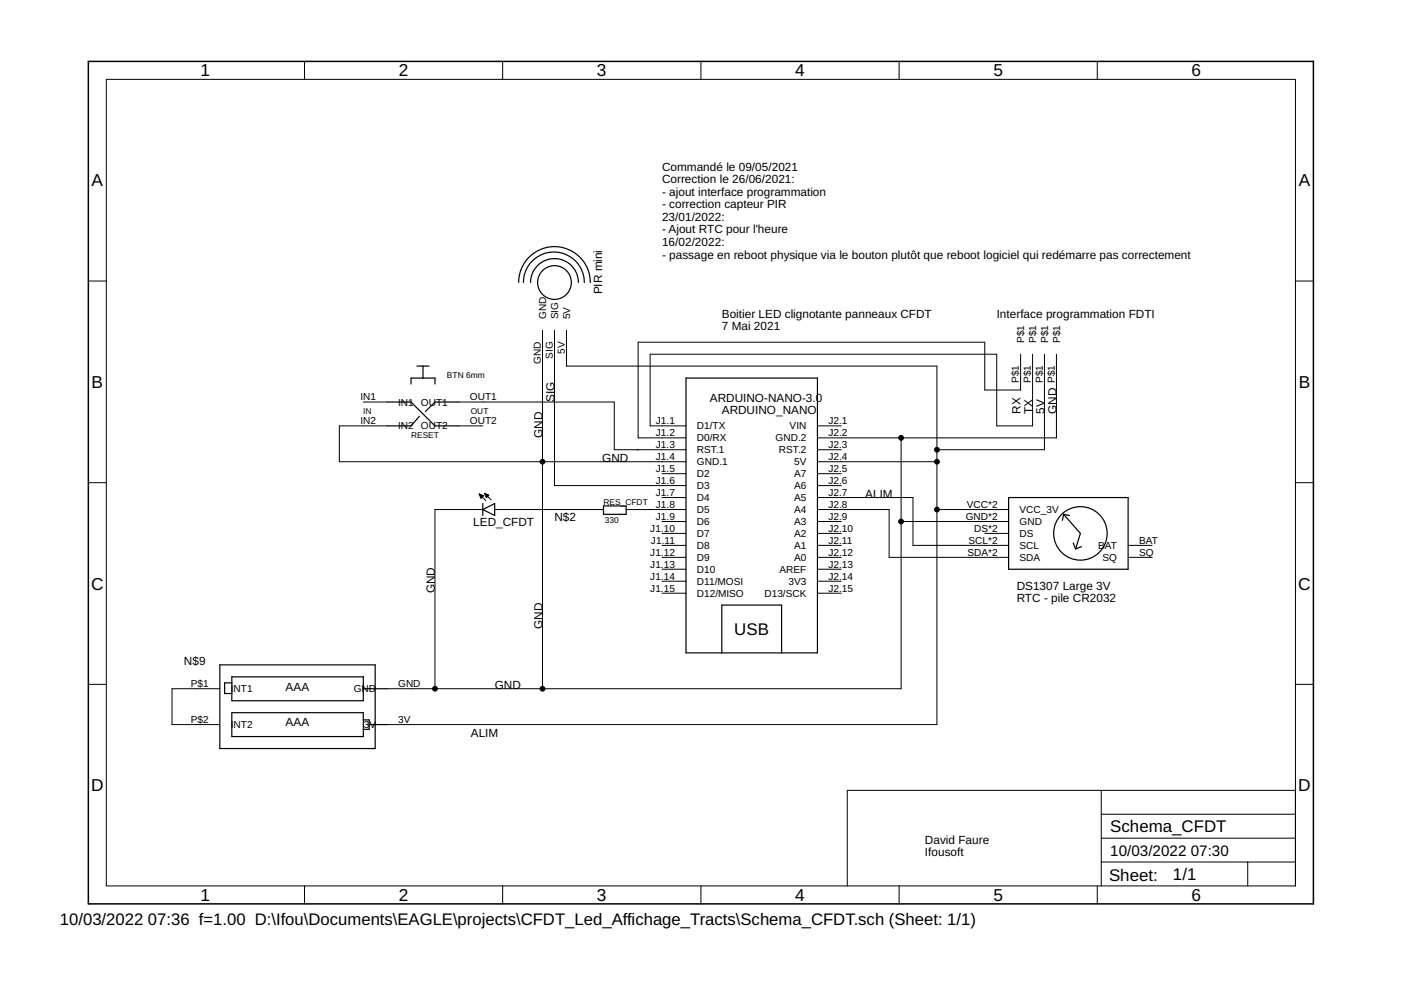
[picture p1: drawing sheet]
<svg xmlns="http://www.w3.org/2000/svg" width="297mm" height="210mm" viewBox="0 0 297 210" stroke-linecap="round" stroke-linejoin="round" font-family="sans-serif">
<g fill="none" stroke="#000" stroke-width=".21">
<path d="M22.5 16.8h252.2v171h-252.2zM64.6 13v3.8M106.6 13v3.8M148.6 13v3.8M190.6 13v3.8M232.6 13v3.8M18.7 59.6h3.8M274.7 59.6h3.8M115 70v76M117.6 70v33h27.8M120.1 70v7.6h78.5v76h-116.5M216.4 75.1v7.6h-7.6v-10.1h-73.5v20.2h10.1"/>
<path d="M218.9 75.1v15.2h-7.6v-15.2h-73.5v15.2h7.6M221.4 75.1v20.3h-22.8M224 75.1v17.7h-50.7M77 85.2h5.1M82.1 90.3h-10.2v7.6h73.5M97.3 90.3h5.1M97.3 85.2h32.9v10.2h15.2M173.3 90.3h5.1M173.3 95.4h5.1M173.3 97.9h25.3M191.1 92.8v53.2h-109M18.7 102.3h3.8"/>
<path d="M101.6 104.7l1.4 1.4M101.6 104.7l.9 .4-.5 .5zM101.6 104.8h.3M101.7 105h.4M101.7 105.1h.7M101.8 105.2h.6M101.9 105.3h.4M101.9 105.5h.3M102 105.6h.1M102.4 108h-10.2v38M102.7 104.6l1.4 1.4M102.7 104.6l.9 .4-.5 .5z"/>
<path d="M102.8 104.7h.2M102.8 104.8h.5M102.9 105h.7M102.9 105.1h.6M103 105.2h.4M103 105.3h.3M103.1 105.5h.1M104.9 108h23.1M132.8 108h12.6M140.4 100.4h5M140.4 105.5h5M140.4 110.6h5"/>
<path d="M140.4 113.1h5M140.4 115.6h5M140.4 118.2h5M173.3 100.4h5.1M173.3 103h5.1M173.3 105.5h20.3v10.1h20.2M173.3 108h15.2v10.2h25.3M173.3 110.6h5.1M173.3 113.1h5.1M173.3 115.6h5.1M173.3 118.2h5.1M191.1 110.6h22.7"/>
<path d="M198.6 108h15.2M208.8 113.1h5M239.2 115.6h5.1M239.2 118.2h5.1M274.7 102.3h3.8M140.4 120.7h5M140.4 123.2h5M140.4 125.8h5M173.3 120.7h5.1M173.3 123.2h5.1M173.3 125.8h5.1M18.7 145.1h3.8"/>
<path d="M46.6 146h-10.1v7.6h10.1M274.7 145.1h3.8M233.5 167.6v20.2M233.5 177.7h41.2M233.5 172.6h41.2M274.7 167.6h-95.1v20.2M64.6 187.8v3.8M106.6 187.8v3.8M148.6 187.8v3.8M190.6 187.8v3.8M232.6 187.8v3.8M233.5 182.8h41.2"/>
<path d="M264.5 182.8v5"/>
</g>
<g fill="none" stroke="#000" stroke-width=".25">
<path d="M110 59.9a7.6 7.6 0 0 1 7.6-7.6 7.6 7.6 0 0 1 7.6 7.6M111 59.9a6.5 6.5 0 0 1 6.4-6.5 6.5 6.5 0 0 1 6.5 6.5M112.5 59.9a5.1 5.1 0 0 1 5.1-5.1 5.1 5.1 0 0 1 5 5.1M88.4 77.6h2.6M89.7 77.6v2.6M82.1 85.2h5l5.1 5.1h5.1M87.1 81.4v-1.2h5.1v1.2M88.9 88.3l-1.8 2h-5M97.3 85.2h-5.1l-2 2M145.4 80.2h27.9v58.2h-27.9zM102.4 108l2.5-1.2v2.5zM102.4 106.8v2.5"/>
<path d="M128 107.3h4.8v1.8h-4.8zM213.8 105.5h25.4v15.2h-25.4zM225.5 109.1l3.6 4-1.1 3.3M225.5 109.1l-.2 1.2M225.5 109.1l1.3 .2M227.5 115.1l.5 1.3M229.3 115.9l-1.3 .5M153 138.4v-10.1h12.7v10.1M46.6 141h32.9v17.7h-32.9zM49.1 143.5h27.9v5.1h-27.9zM49.1 151.1h27.9v5.1h-27.9zM49.1 144.8h-1.5v2.2h1.5"/>
<path d="M77 152.6h1.3v2h-1.3M77 146h5.1M78.3 153.6h3.8"/>
<circle cx="117.6" cy="59.9" r="3.6"/>
<circle cx="229.1" cy="113.1" r="5.7"/>
</g>
<path d="M18.7 13h259.8v178.6h-259.8z" fill="none" stroke="#000" stroke-width=".32"/>
<g fill="#000" stroke="#000" stroke-width=".21">
<circle cx="115" cy="97.9" r=".51"/>
<circle cx="191.1" cy="92.8" r=".51"/>
<circle cx="198.6" cy="95.4" r=".51"/>
<circle cx="198.6" cy="97.9" r=".51"/>
<circle cx="191.1" cy="110.6" r=".51"/>
<circle cx="198.6" cy="108" r=".51"/>
<circle cx="92.2" cy="146" r=".51"/>
<circle cx="115" cy="146" r=".51"/>
</g>
<g font-size="3.7">
<text x="42.5" y="16.2">1</text>
<text x="84.6" y="16.2">2</text>
<text x="126.6" y="16.2">3</text>
<text x="168.6" y="16.2">4</text>
<text x="210.6" y="16.2">5</text>
<text x="252.6" y="16.2">6</text>
<text x="19.4" y="39.5">A</text>
<text x="275.4" y="39.5">A</text>
<text x="19.4" y="82.2">B</text>
<text x="275.4" y="82.2">B</text>
<text x="19.3" y="125">C</text>
<text x="275.3" y="125">C</text>
<text x="19.3" y="167.8">D</text>
<text x="275.3" y="167.8">D</text>
<text x="42.5" y="191">1</text>
<text x="84.6" y="191">2</text>
<text x="126.6" y="191">3</text>
<text x="168.6" y="191">4</text>
<text x="210.6" y="191">5</text>
<text x="252.6" y="191">6</text>
</g>
<g font-size="3.6">
<text x="155.7" y="134.6">USB</text>
<text x="235.4" y="176.4">Schema_CFDT</text>
<text x="235.1" y="186.7">Sheet:</text>
<text x="248.7" y="186.6">1/1</text>
</g>
<g font-size="3.5">
<text x="12.7" y="196.2">10/03/2022</text>
<text x="31.4" y="196.2">07:36 f=1.00 D:\Ifou\Documents\EAGLE\projects\CFDT_Led_Affichage_Tracts\Schema_CFDT.sch (Sheet: 1/1)</text>
</g>
<g font-size="3.2">
<text x="235.4" y="181.5">10/03/2022</text>
<text x="252.5" y="181.5">07:30</text>
</g>
<g font-size="2.5">
<text x="140.4" y="36.2">Commandé le 09/05/2021</text>
<text x="140.4" y="38.8">Correction le 26/06/2021:</text>
<text x="140.4" y="41.5">- ajout interface programmation</text>
<text x="140.4" y="44.2">- correction capteur PIR</text>
<text x="140.4" y="46.8">23/01/2022:</text>
<text x="140.4" y="49.5">- Ajout RTC pour l'heure</text>
<text x="140.4" y="52.2">16/02/2022:</text>
<text x="140.4" y="54.8">- passage en reboot physique via le bouton plutôt que reboot logiciel qui redémarre pas correctement</text>
<text x="127.7" y="62.4" transform="rotate(-90 127.7 62.4)">PIR mini</text>
<text x="153" y="67.4">Boitier LED clignotante panneaux CFDT</text>
<text x="153" y="70">7 Mai 2021</text>
<text x="211.3" y="67.5">Interface programmation FDTI</text>
<text x="117.6" y="85.2" transform="rotate(-90 117.6 85.2)">SIG</text>
<text x="150.5" y="85.2">ARDUINO-NANO-3.0</text>
<text x="153" y="87.8">ARDUINO_NANO</text>
<text x="216.4" y="87.8" transform="rotate(-90 216.4 87.8)">RX</text>
<text x="218.9" y="87.8" transform="rotate(-90 218.9 87.8)">TX</text>
<text x="221.5" y="87.8" transform="rotate(-90 221.5 87.8)">5V</text>
<text x="224" y="87.8" transform="rotate(-90 224 87.8)">GND</text>
<text x="115" y="92.8" transform="rotate(-90 115 92.8)">GND</text>
<text x="127.7" y="97.9">GND</text>
<text x="183.4" y="105.5">ALIM</text>
<text x="100.3" y="111.6">LED_CFDT</text>
<text x="117.6" y="110.6">N$2</text>
<text x="92.2" y="125.8" transform="rotate(-90 92.2 125.8)">GND</text>
<text x="215.6" y="125">DS1307 Large 3V</text>
<text x="215.6" y="127.7">RTC - pile CR2032</text>
<text x="115" y="133.4" transform="rotate(-90 115 133.4)">GND</text>
<text x="39" y="141">N$9</text>
<text x="60.5" y="146.5">AAA</text>
<text x="104.9" y="146">GND</text>
<text x="60.5" y="153.9">AAA</text>
<text x="99.8" y="156.2">ALIM</text>
<text x="196.1" y="178.8">David Faure</text>
<text x="196.1" y="181.5">Ifousoft</text>
</g>
<g font-size="2.1">
<text x="115.8" y="67.7" transform="rotate(-90 115.8 67.7)">GND</text>
<text x="118.3" y="67.7" transform="rotate(-90 118.3 67.7)">SIG</text>
<text x="120.9" y="67.7" transform="rotate(-90 120.9 67.7)">5V</text>
<text x="114.7" y="77.1" transform="rotate(-90 114.7 77.1)">GND</text>
<text x="117.2" y="76" transform="rotate(-90 117.2 76)">SIG</text>
<text x="119.7" y="75" transform="rotate(-90 119.7 75)">5V</text>
<text x="217.1" y="72.8" transform="rotate(-90 217.1 72.8)">P$1</text>
<text x="219.7" y="72.8" transform="rotate(-90 219.7 72.8)">P$1</text>
<text x="222.2" y="72.8" transform="rotate(-90 222.2 72.8)">P$1</text>
<text x="224.7" y="72.8" transform="rotate(-90 224.7 72.8)">P$1</text>
<text x="216" y="81.2" transform="rotate(-90 216 81.2)">P$1</text>
<text x="218.6" y="81.2" transform="rotate(-90 218.6 81.2)">P$1</text>
<text x="221.1" y="81.2" transform="rotate(-90 221.1 81.2)">P$1</text>
<text x="223.6" y="81.2" transform="rotate(-90 223.6 81.2)">P$1</text>
<text x="76.4" y="84.9">IN1</text>
<text x="76.4" y="89.9">IN2</text>
<text x="84.4" y="86">IN1</text>
<text x="89.2" y="86">OUT1</text>
<text x="99.6" y="84.9">OUT1</text>
<text x="99.6" y="89.9">OUT2</text>
<text x="139.1" y="89.9">J1.1</text>
<text x="175.6" y="89.9">J2.1</text>
<text x="84.4" y="91.1">IN2</text>
<text x="89.2" y="91.1">OUT2</text>
<text x="139.1" y="92.5">J1.2</text>
<text x="139.1" y="95">J1.3</text>
<text x="147.8" y="91.1">D1/TX</text>
<text x="147.8" y="93.6">D0/RX</text>
<text x="164.4" y="93.6">GND.2</text>
<text x="167.4" y="91.1">VIN</text>
<text x="175.6" y="92.5">J2.2</text>
<text x="175.6" y="95">J2.3</text>
<text x="139.1" y="97.5">J1.4</text>
<text x="139.1" y="100.1">J1.5</text>
<text x="147.8" y="96.1">RST.1</text>
<text x="147.8" y="98.7">GND.1</text>
<text x="147.8" y="101.2">D2</text>
<text x="165.2" y="96.1">RST.2</text>
<text x="168.4" y="98.7">5V</text>
<text x="168.4" y="101.2">A7</text>
<text x="175.6" y="97.5">J2.4</text>
<text x="175.6" y="100.1">J2.5</text>
<text x="139.1" y="102.6">J1.6</text>
<text x="139.1" y="105.1">J1.7</text>
<text x="139.1" y="107.7">J1.8</text>
<text x="147.8" y="103.7">D3</text>
<text x="147.8" y="106.3">D4</text>
<text x="168.4" y="103.7">A6</text>
<text x="168.4" y="106.3">A5</text>
<text x="175.6" y="102.6">J2.6</text>
<text x="175.6" y="105.1">J2.7</text>
<text x="175.6" y="107.7">J2.8</text>
<text x="205" y="107.7">VCC*2</text>
<text x="137.9" y="112.7">J1.10</text>
<text x="139.1" y="110.2">J1.9</text>
<text x="147.8" y="108.8">D5</text>
<text x="147.8" y="111.3">D6</text>
<text x="147.8" y="113.9">D7</text>
<text x="168.4" y="108.8">A4</text>
<text x="168.4" y="111.3">A3</text>
<text x="168.4" y="113.9">A2</text>
<text x="175.6" y="110.2">J2.9</text>
<text x="175.6" y="112.7">J2.10</text>
<text x="204.7" y="110.2">GND*2</text>
<text x="206.5" y="112.7">DS*2</text>
<text x="216.2" y="113.9">DS</text>
<text x="216.2" y="111.3">GND</text>
<text x="216.2" y="108.8">VCC_3V</text>
<text x="137.9" y="117.8">J1.12</text>
<text x="138" y="115.3">J1.11</text>
<text x="147.8" y="116.4">D8</text>
<text x="147.8" y="118.9">D9</text>
<text x="168.4" y="116.4">A1</text>
<text x="168.4" y="118.9">A0</text>
<text x="175.6" y="115.3">J2.11</text>
<text x="175.6" y="117.8">J2.12</text>
<text x="205.1" y="117.8">SDA*2</text>
<text x="205.4" y="115.3">SCL*2</text>
<text x="216.2" y="118.9">SDA</text>
<text x="216.2" y="116.4">SCL</text>
<text x="232.9" y="116.4">BAT</text>
<text x="233.8" y="118.9">SQ</text>
<text x="241.5" y="117.8">SQ</text>
<text x="241.5" y="115.3">BAT</text>
<text x="137.9" y="120.3">J1.13</text>
<text x="137.9" y="122.9">J1.14</text>
<text x="137.9" y="125.4">J1.15</text>
<text x="147.8" y="121.5">D10</text>
<text x="147.8" y="124">D11/MOSI</text>
<text x="165.3" y="121.5">AREF</text>
<text x="167.2" y="124">3V3</text>
<text x="175.6" y="120.3">J2.13</text>
<text x="175.6" y="122.9">J2.14</text>
<text x="175.6" y="125.4">J2.15</text>
<text x="147.8" y="126.5">D12/MISO</text>
<text x="162.1" y="126.5">D13/SCK</text>
<text x="40.5" y="145.7">P$1</text>
<text x="48.9" y="146.8">I</text>
<text x="49.5" y="146.8">NT1</text>
<text x="75" y="146.8">GND</text>
<text x="84.4" y="145.7">GND</text>
<text x="40.5" y="153.3">P$2</text>
<text x="48.9" y="154.4">I</text>
<text x="49.5" y="154.4">NT2</text>
<text x="77.1" y="154.4">3V</text>
<text x="84.4" y="153.3">3V</text>
</g>
<g font-size="1.8">
<text x="94.8" y="80.2">BTN 6mm</text>
<text x="77" y="87.8">IN</text>
<text x="99.8" y="87.8">OUT</text>
<text x="87.2" y="92.8">RESET</text>
<text x="127.9" y="107">RES_CFDT</text>
<text x="128.2" y="110.8">330</text>
</g>
</svg>
